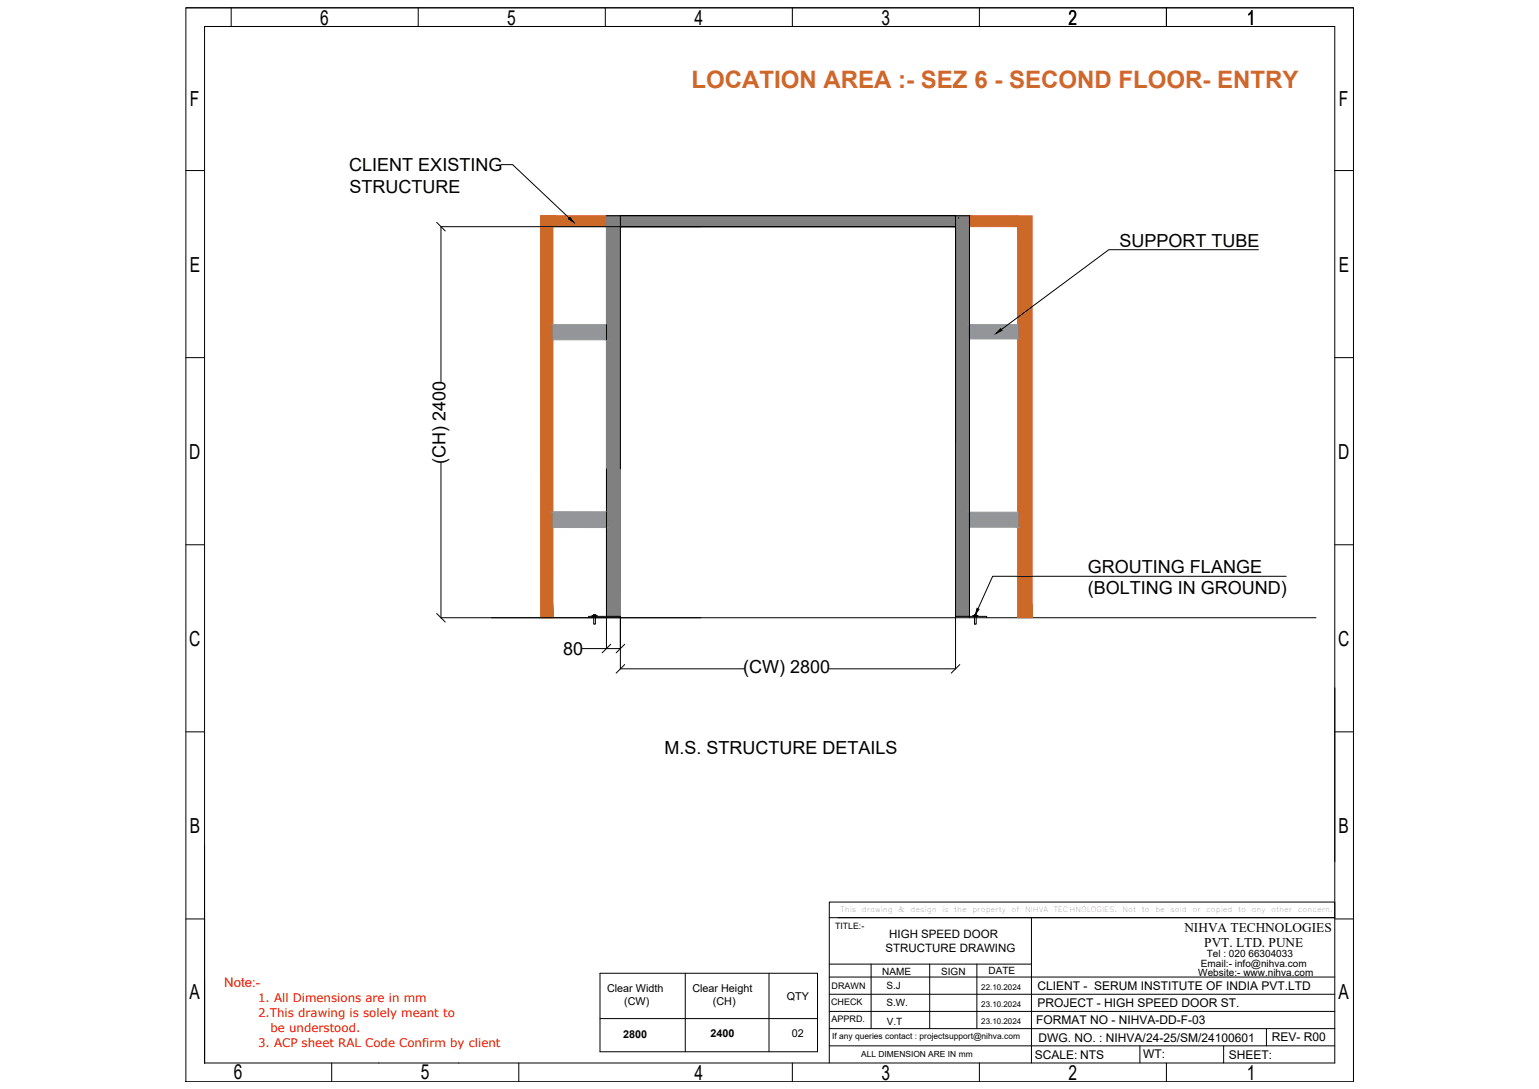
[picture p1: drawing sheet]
<svg xmlns="http://www.w3.org/2000/svg" width="1189mm" height="841mm" viewBox="0 0 1189 841" stroke-linecap="round" stroke-linejoin="round" font-family="sans-serif">
<!-- layer: 0 -->
<g fill="none" stroke="#000" stroke-width=".77">
<path d="M144 6h902v829h-902zM144 6h902M179 6v14M323 6v14M468 6v14M612 6v14M757 6v14M901 6v14M158 20h873v801h-873zM158 20h873M144 132h14M387 127h9l44 41"/>
<path d="M1031 132h15M337 172l7 6M738 175h-397v120M741 168v1M972 193h-115l-83 61M749 251v11M144 276h14M1031 276h15M341 357v120h676M749 396v11M144 421h14M1031 421h15"/>
<path d="M994 445h-227l-11 25M337 474l7 6M458 475h-1v1h3M459 475h1h-1h1v7h-1v-7h-1zM459 476h20v25h-11v-24M460 476h-5v1M460 475h1v1h-1M468 476v-309h281v310M738 477v-1h24v1M752 475h2h-1h1v7h-1v-7zM752 475h-1v1h4v-1h-1M472 498l-7 6"/>
<path d="M483 498l-7 6M450 501h18M483 513l-7 7M575 517h-96v-351h259v351h-97M741 513l-6 7M1031 531v135M144 565h14M1031 565h15M158 653v168M641 697h390v12h-390zM144 710h14M641 709v112"/>
<path d="M647 709h384M797 709v112M1031 710h15M463 752h169v60h-169zM529 752v60M594 752v60M641 755h390M641 745h156M673 745v49M718 745v49M755 745v49M158 760h.1"/>
<path d="M641 768h390M463 787h169M641 794h390M641 781h390M978 794v14M641 808h390M881 808v13M945 808v13M256 821v14M293 821h.1M354 821h.1M401 821v14"/>
<path d="M612 821v14M757 821v14M901 821v14"/>
</g>
<g fill="#cd6928" stroke="#cd6928" stroke-width=".77">
<path d="M425 167h2z"/>
<path d="M749 167l37 8v-8zM749 167l37 8h-37z"/>
<path d="M468 167l281 8v-8zM468 167l281 8h-281z"/>
<path d="M427 167l41 8v-8zM427 167l41 8h-41z"/>
<path d="M425 167h2zM418 167h9z"/>
<path d="M786 167l11 310v-310zM786 167l11 310h-11z"/>
<path d="M418 167l9 310v-310zM418 167l9 310h-9z"/>
</g>
<g fill="#808080" stroke="#808080" stroke-width=".77">
<path d="M479 166l259 1zM479 166l259 1z"/>
<path d="M479 167l259 8v-8zM479 167l259 8h-259z"/>
<path d="M468 167l11 8v-8zM468 167l11 8h-11z"/>
<path d="M738 167l11 309v-309zM738 167l11 309h-11z"/>
<path d="M468 175l11 301v-301zM468 175l11 301h-11z"/>
</g>
<g fill="#939598" stroke="#939598" stroke-width=".77">
<path d="M427 396h41v11z"/>
<path d="M749 251l37 11v-11zM749 251l37 11h-37z"/>
<path d="M427 251l41 11v-11zM427 251l41 11h-41z"/>
<path d="M427 396h41zM427 396h41z"/>
<path d="M749 396l37 11v-11zM749 396l37 11h-37z"/>
<path d="M427 396v11h41zM427 407h41z"/>
</g>
<path d="M440 168l3 4-4-3zM773 254l1 1-4 2zM755 470l1 1-3 4z" fill="#000" stroke="#000" stroke-width=".77"/>
<text font-size="18.5" fill="#cd6928" x="534" y="68">LOCATION AREA :- SEZ 6 - SECOND FLOOR- ENTRY</text>
<g font-size="16">
<text x="247" y="19">6</text>
<text x="392" y="19">5</text>
<text x="537" y="19">4</text>
<text x="681" y="19">3</text>
<text x="825" y="19">2</text>
<text x="963" y="19">1</text>
<text x="147" y="82">F</text>
<text x="1034" y="82">F</text>
<text x="147" y="210">E</text>
<text x="1034" y="210">E</text>
<text x="146" y="354">D</text>
<text x="1034" y="354">D</text>
<text x="146" y="499">C</text>
<text x="1034" y="499">C</text>
<text x="147" y="643">B</text>
<text x="1034" y="643">B</text>
<text x="146" y="771">A</text>
<text x="1034" y="771">A</text>
<text x="181" y="834">6</text>
<text x="325" y="834">5</text>
<text x="537" y="834">4</text>
<text x="681" y="834">3</text>
<text x="825" y="834">2</text>
<text x="963" y="834">1</text>
</g>
<g font-size="13.9">
<text x="270" y="132">CLIENT EXISTING</text>
<text x="270" y="149">STRUCTURE</text>
<text x="865" y="191">SUPPORT TUBE</text>
<text x="344" y="358" transform="rotate(-90 344 358)">(CH) 2400</text>
<text x="840" y="442">GROUTING FLANGE</text>
<text x="840" y="459">(BOLTING IN GROUND)</text>
<text x="435" y="506">80</text>
<text x="574" y="520">(CW) 2800</text>
<text x="513" y="582">M.S. STRUCTURE DETAILS</text>
</g>
<g font-size="10.3">
<text x="915" y="720">NIHVA TECHNOLOGIES</text>
<text x="930" y="731">PVT. LTD. PUNE</text>
</g>
<text font-size="10.2" fill="#f00" x="173" y="762">Note:-</text>
<g font-size="9.3">
<text x="801" y="765">CLIENT - SERUM INSTITUTE OF INDIA PVT.LTD</text>
<text x="801" y="778">PROJECT - HIGH SPEED DOOR ST.</text>
<text x="800" y="791">FORMAT NO - NIHVA-DD-F-03</text>
<text x="802" y="805">DWG. NO. : NIHVA/24-25/SM/24100601</text>
<text x="983" y="804">REV- R00</text>
<text x="799" y="818">SCALE: NTS</text>
<text x="883" y="817">WT:</text>
<text x="949" y="818">SHEET:</text>
</g>
<g font-size="9.1" fill="#f00">
<text x="199" y="774">1. All Dimensions are in mm</text>
<text x="199" y="786">2.This drawing is solely meant to</text>
<text x="209" y="797">be understood.</text>
<text x="199" y="809">3. ACP sheet RAL Code Confirm by client</text>
</g>
<g font-size="8.9">
<text x="687" y="724">HIGH SPEED DOOR</text>
<text x="684" y="735">STRUCTURE DRAWING</text>
</g>
<g font-size="8.3">
<text x="469" y="766">Clear Width</text>
<text x="535" y="766">Clear Height</text>
<text x="608" y="772">QTY</text>
<text x="482" y="776">(CW)</text>
<text x="551" y="776">(CH)</text>
<text x="481" y="801">2800</text>
<text x="549" y="801">2400</text>
<text x="612" y="801">02</text>
</g>
<g font-size="7.7">
<text x="932" y="739">Tel : 020 66304033</text>
<text x="928" y="747">Email:- info@nihva.com</text>
<text x="682" y="753">NAME</text>
<text x="727" y="753">SIGN</text>
<text x="764" y="753">DATE</text>
<text x="926" y="754">Website:- www.nihva.com</text>
<text x="685" y="764">S.J</text>
<text x="685" y="777">S.W.</text>
<text x="685" y="791">V.T</text>
</g>
<g font-size="7">
<text x="642" y="764">DRAWN</text>
<text x="642" y="776">CHECK</text>
<text x="642" y="789">APPRD.</text>
</g>
<text font-size="6.8" x="645" y="717">TITLE:-</text>
<g font-size="6.5">
<text x="643" y="802">If any queries contact : projectsupport@nihva.com</text>
<text x="665" y="817">ALL DIMENSION ARE IN mm</text>
</g>
<g font-size="6.2">
<text x="758" y="764">22.10.2024</text>
<text x="758" y="778">23.10.2024</text>
<text x="758" y="791">23.10.2024</text>
</g>
<g font-size="5.6">
<text x="649" y="704">This</text>
<text x="666" y="704">drawing</text>
<text x="694" y="704">&amp;</text>
<text x="703" y="704">design</text>
<text x="737" y="704">the</text>
<text x="751" y="704">property</text>
<text x="781" y="704">of</text>
<text x="792" y="704">NIHVA</text>
<text x="814" y="704">TECHNOLOGIES.</text>
<text x="867" y="704">Not</text>
<text x="882" y="704">to</text>
<text x="893" y="704">be</text>
<text x="904" y="704">sold</text>
<text x="921" y="704">or</text>
<text x="932" y="704">copied</text>
<text x="956" y="704">to</text>
<text x="967" y="704">any</text>
<text x="982" y="704">other</text>
<text x="1003" y="704">concern.</text>
</g>
</svg>
